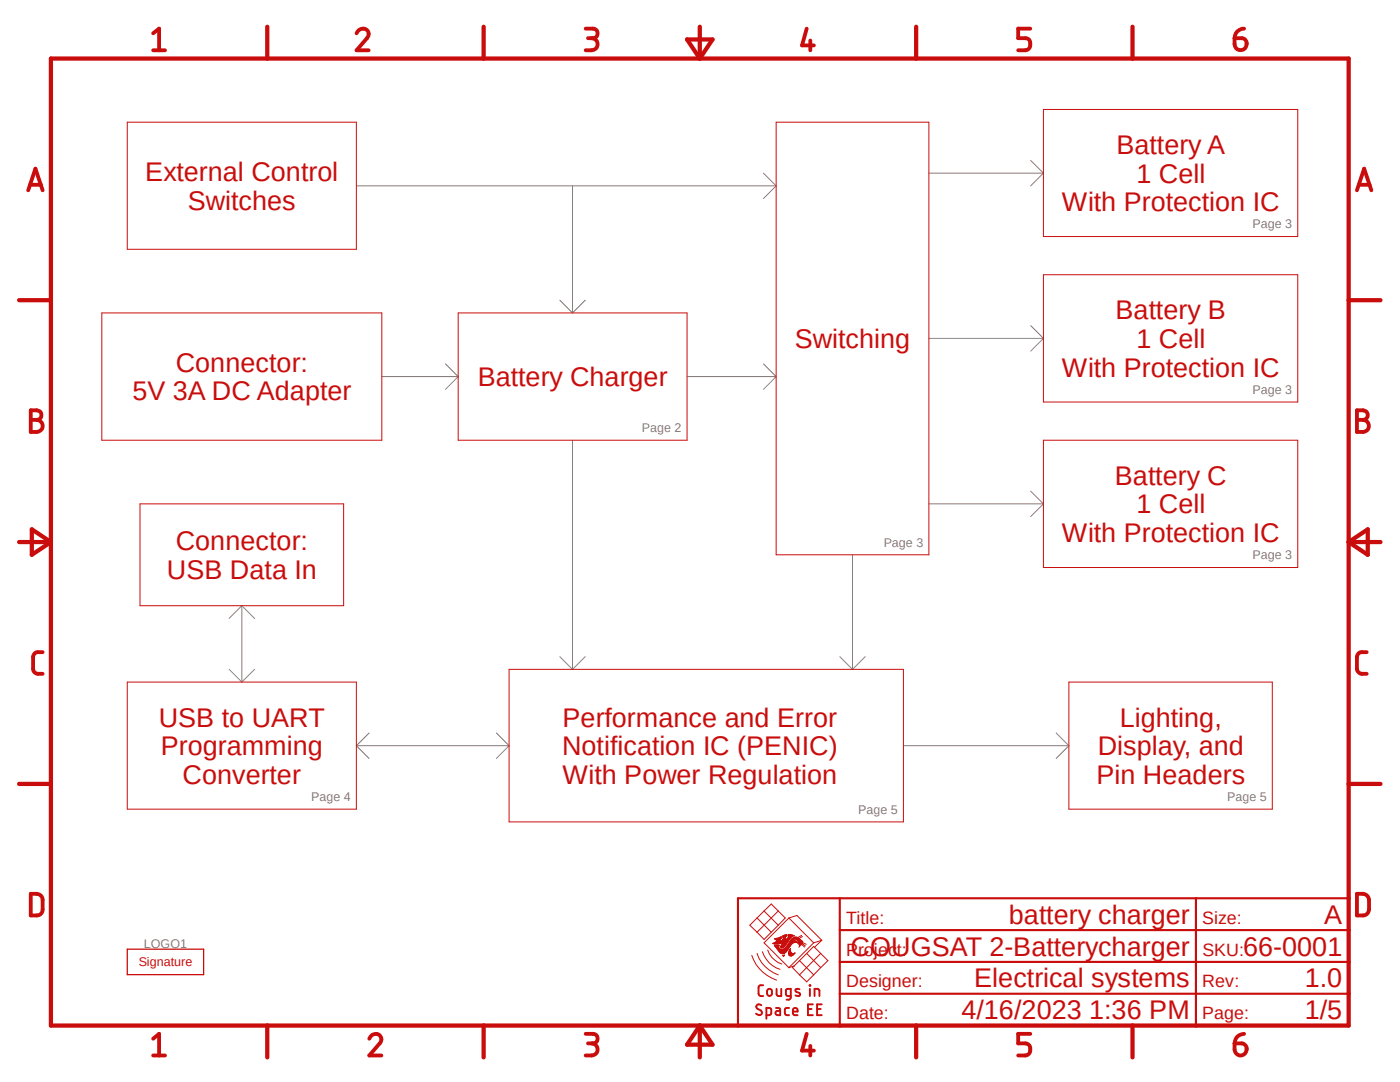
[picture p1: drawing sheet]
<svg xmlns="http://www.w3.org/2000/svg" width="279mm" height="216mm" viewBox="0 0 279 216" stroke-linecap="round" stroke-linejoin="round" font-family="sans-serif">
<path d="M3.4 3.1l272.6 209.7M276 3.1l-272.6 209.7" fill="none" stroke="#fff" stroke-width=".2"/>
<g fill="none" stroke="#808080" stroke-width=".2">
<path d="M71.1 37.1h83.8M114.3 37.1v25.3M152.4 34.5l2.5 2.6M154.9 37.1l-2.5 2.5M185.4 34.5h22.8M205.7 32l2.5 2.5M208.2 34.5l-2.5 2.6M111.7 59.9l2.6 2.5M116.8 59.9l-2.5 2.5M76.2 75.1h15.2M88.9 72.6l2.5 2.5M91.4 75.1l-2.5 2.6"/>
<path d="M137.1 75.1h17.8M152.4 72.6l2.5 2.5M154.9 75.1l-2.5 2.6M185.4 67.5h22.8M205.7 65l2.5 2.5M208.2 67.5l-2.5 2.6M114.3 87.8v45.8M205.7 98l2.5 2.5M170.1 110.7v22.9M185.4 100.5h22.8M208.2 100.5l-2.5 2.6M45.7 133.6l2.6 2.5"/>
<path d="M48.3 120.9v15.2M48.3 120.9l-2.6 2.5M48.3 120.9l2.5 2.5M50.8 133.6l-2.5 2.5M111.7 131l2.6 2.6M116.8 131l-2.5 2.6M167.6 131l2.5 2.6M172.7 131l-2.6 2.6M71.1 148.8h30.5M71.1 148.8l2.6 2.5M73.7 146.3l-2.6 2.5M99.1 146.3l2.5 2.5"/>
<path d="M101.6 148.8l-2.5 2.5M180.3 148.8h33M210.8 146.3l2.5 2.5M213.3 148.8l-2.5 2.5"/>
</g>
<g fill="none" stroke="#c90d0c" stroke-width=".2">
<path d="M25.4 24.4h45.7v25.3h-45.7zM154.9 24.4h30.5v86.3h-30.5zM208.2 21.8h50.8v25.4h-50.8zM208.2 54.8h50.8v25.4h-50.8zM20.3 62.4h55.9v25.4h-55.9zM91.4 62.4h45.7v25.4h-45.7zM208.2 87.8h50.8v25.4h-50.8zM27.9 100.5h40.7v20.4h-40.7zM25.4 136.1h45.7v25.4h-45.7zM101.6 133.6h78.7v30.4h-78.7zM213.3 136.1h40.6v25.4h-40.6zM150 190.6a7.8 7.8 0 0 0 5 5"/>
<path d="M151.1 190.2a6.8 6.8 0 0 0 4.2 4.3M151.1 183.2l2.8 2.8M152.1 189.9a5.5 5.5 0 0 0 3.6 3.5M152.5 181.8l1.4-1.4 2.8 2.8-1.4 1.4M152.5 181.8l-2.9 2.8 1.5 1.4M152.5 181.8l2.8 2.8M153.2 189.6a4.4 4.4 0 0 0 2.8 2.8M154.2 188.3l1.1 .1 .9-.3-.1 .2M154.2 188.3h1.5M154.4 188.2h1.6M154.5 188.3h.9M154.6 188.1h2.5"/>
<path d="M154.6 188.8h.8M154.7 188.8h.6M154.7 187.4h1M154.8 188l-.6 .3M154.8 188.9h.4M154.8 188h2.3M154.8 187.5h.9M154.9 189h.4M154.9 189.1h.5M154.9 187.9h2.3M154.9 187.9l-.1 .1M155 187.6h.7"/>
<path d="M155 189.2h.4M155 187.8h.6M155.1 189.3h.5M155.1 189.4h.6M155.1 187.7h.6M155.1 187.2h.8M155.2 187.7l-.3 .2M155.2 187.7h.5M155.2 189.5h2M155.2 189.6h1.9M155.3 188.7l.2-.1-.3 .3a.82 .82 0 0 0 1.4 .3M155.3 184.6l-2.8 2.9-1.4-1.5"/>
<path d="M155.3 181.8l-4.2 4.2M155.3 189.7h1.8M155.4 189.7h1.6M155.4 187.2h.5M155.4 189.8h1.6M155.5 189.9h1.4M155.5 188.7h-.9l.9 1.2M155.5 189.9l.3 .3M155.6 190h1.2M155.6 187.1l.3-.2 .1 .3-.3 .1M155.6 187.1l-1 .2M155.6 187h.3"/>
<path d="M155.7 190.1h1M155.7 187.7l-.1 .2 .4-.2M155.7 188.9h.8M155.7 187.3v.4M155.7 187.3h-1.1l.6 .4M155.7 189h.6M155.7 187.8h1.6M155.8 190.2h.8M155.8 188.8h.7M155.8 186.9h.1M155.8 188.8h.8M155.9 190.2h.6"/>
<path d="M155.9 189.1h.3M155.9 188.7h.8M156 188.6h.8M156 187.7h1.3M156 188.5l-.3 .5a.6 .6 0 0 0 .9-.2M156 188.5h.8M156 187.7h1.4M156.1 188.4h.8M156.1 188.3l-.1 .2M156.1 188.3h.8M156.1 187.6h1.3M156.2 190.6h.3l-.1 .2z"/>
<path d="M156.2 188.3h.8M156.2 190.7h.3M156.2 186.8h.7M156.2 188.2h.9M156.2 187.5h.6M156.3 187.1l.1-.1-.1 .4M156.3 187.4h.4M156.3 187h.5M156.3 186.9h.5M156.3 190.8h.1M156.3 187.4l-.3 .3M156.3 187.3h.5"/>
<path d="M156.3 187.2h.5M156.3 186.7h.7M156.4 189.4h.9M156.4 187.2h.4M156.5 190.6h.1M156.5 189.3h.9M156.5 186.6h.5M156.6 189.2h.8M156.7 189.1h.8M156.8 189h.7M156.8 186.5h.2M156.9 188.9h.7"/>
<path d="M156.9 187.5h.6M156.9 186.8l-.1 .1M157 186.5l-.1 .3M157 186.5l-.8 .2 .1 .4M157 188.8h.6M157 187.4h.5M157 188.8h.7M157.1 188.2l-.5 .6M157.1 187.3h.5M157.1 188.7h.7M157.1 188.6h.7M157.1 189.6l-.4 .5a.7 .7 0 0 1-.9 .1"/>
<path d="M157.2 187.2h.5M157.2 188.5h.7M157.3 188.4h.6M157.3 187.2h.5M157.3 186.7h1.2M157.3 186.6h.9M157.3 189.4l-.2 .2M157.3 188.3h.7M157.3 187h.6M157.4 190.3h1.1M157.4 190.2h.5M157.4 186.9h.6"/>
<path d="M157.4 190.1v.2l.2 .4M157.4 190.4h1M157.4 190.1h.5M157.4 190h.4M157.4 188.3h.7M157.4 186.9h.7M157.4 183.2l5 4.9M157.4 183.2l-4.9 4.9 5 5M157.4 183.2l1.6-.5 5 4.9M157.4 190.5h.9M157.4 189.9h.4M157.4 186.8l-.2 .4-.4 .4v-.7"/>
<path d="M157.4 188.2h.8M157.5 190.6h.7M157.5 189.7l-.1 .4M157.5 189.8h.2M157.5 189.7h.2M157.5 188.1h1M157.5 188h1.6M157.6 189.6h.1M157.6 190.7h.5M157.6 186.5h.3M157.6 187.9h1.4M157.6 189.5h.1"/>
<path d="M157.6 187.8h1.3M157.7 189.6v.2M157.7 189.4h.1M157.7 187.7h1M157.7 187.7l-.6 1-.5 .5M157.7 189.3v.1M157.7 189.4v.2M157.7 189.8l.2 .3M157.7 189.3l-.2 .4M157.7 189.3l.1 .1M157.8 187.7h.3M157.8 187.6h.4"/>
<path d="M157.8 187.6l-.1 .1M157.9 190.1v.1M157.9 186.5l.6 .2M157.9 186.5h-.6v.3h.9M157.9 187.5h.4M157.9 190.2h.2M157.9 187.4h.6M158 186.9l-.9 1.3M158.1 187.3h1.4M158.2 187.2h1.2M158.2 187.2l-.4 .4M158.2 187.2l.4-.2h.4l.4 .2"/>
<path d="M158.2 190.6l-.2 .2-.4-.1M158.3 187.2h1M158.5 190.2h.1M158.5 187h.6M158.5 188.1h.8M158.5 188.1a2.49 2.49 0 0 0-1.2 1.3M158.5 186.7l-.5 .2M158.6 190.2h.1M158.7 190.2l-.4 .1-.9-.1M158.7 190.2l-.5 .4M158.7 187.4h.9M158.7 187.7l.6 .4"/>
<path d="M159 187.5h.7M159 187.5l.3 .3M159 187.5l-.6-.1-.4 .3h.7M159 187.6h.8M159.1 188.1h.1M159.1 187.7h.8M159.2 187.7h.8M159.3 188.2h.8M159.3 188.2l.1 .1M159.3 188.1v.1M159.3 187.8h.8M159.3 187.8l.1 .4-.1-.1"/>
<path d="M159.3 188.3h.8l.6 .5M159.3 187.9h.9M159.4 188.1h.7l.8 .3M159.4 188h.8M159.4 187.2l.3 .3M159.4 188.3h.6M159.4 188.3l.1 .2M159.5 188.4h.5l.6 .6M159.5 188.5h.4M159.5 188.5l.1 .3M159.6 194.5l1.4 1.4 1.4-1.4M159.6 191.7l2.8 2.8"/>
<path d="M159.6 188.8l-.2 .2M159.6 188.7h.1M159.6 188.6h.1M159.6 188.8h.1M159.7 187.5l.3 .2M160 186.6l-.8 .5M160 187.7l.2 .2M160.1 188.2l-.5 .6M160.1 186.9l-.6 .4M160.2 187.9v.1M160.2 188l-.1 .2M161 190.2l2.8 2.9"/>
<path d="M162.4 188.1l-5 5 1.1-.4M163.8 193.1l1.4-1.4-2.8-2.9-4.2 4.3 1.4 1.4M163.8 193.1l-1.4 1.4M163.8 190.2l-4.2 4.3M164 187.6l-1.6 .5M164 187.6l-1.4 1.4"/>
</g>
<g fill="none" stroke="#c90d0c" stroke-width=".85">
<path d="M10.2 11.7h259v192.9h-259zM53.3 5.3v6.4M96.5 5.3v6.4M137.1 7.9h5.1l-2.5 3.8zM139.7 5.3v6.4M182.8 5.3v6.4M226 5.3v6.4M3.8 59.9h6.4M269.2 59.9h6.3M3.8 108.2h6.4M6.3 105.6l3.9 2.6-3.9 2.5zM269.2 108.2h6.3"/>
<path d="M269.2 108.2l3.8-2.6v5.1zM3.8 156.4h6.4M269.2 156.4h6.3M53.3 204.6v6.4M96.5 204.6v6.4M139.7 204.6v6.4M139.7 204.6l2.5 3.8h-5.1zM182.8 204.6v6.4M226 204.6v6.4"/>
</g>
<g fill="none" stroke="#c90d0c" stroke-width=".76">
<path d="M30.6 6.6l1.1-.9v4.3M30.6 10h2.3M71.2 6.6a1.19 1.19 0 0 1 1.5-.9 1.19 1.19 0 0 1 .7 1.7l-2.2 2.6h2.4M116.9 5.7h1.4a.95 .95 0 0 1 1 1 .95 .95 0 0 1-1 .9h-1M118.1 7.6a1.21 1.21 0 0 1 1.2 1.2 1.21 1.21 0 0 1-1.2 1.2h-1.2M161 5.7l-.9 3.4h2.3M161.7 8.1v1.9M205.6 5.7h-2.4v1.9h1.4a1.23 1.23 0 0 1 1 1.2 1.23 1.23 0 0 1-1 1.2h-1.4M246.4 7.6h1.4a1.2 1.2 0 0 1 1 1.4 1.2 1.2 0 0 1-1.3 1 1.2 1.2 0 0 1-1.1-1.2zM248.3 5.7a1.88 1.88 0 0 0-1.9 1.9M5.6 38l1.5-4.3 1.4 4.3M6 36.9h2.2"/>
<path d="M270.8 38l1.4-4.3 1.5 4.3M271.2 36.9h2.1M6.1 81.9h1.2a.95 .95 0 0 1 1 .9 .95 .95 0 0 1-1 1 1.21 1.21 0 0 1 1.2 1.2 1.21 1.21 0 0 1-1.2 1.2h-1.2zM6.1 83.8h1.2M270.8 81.9h1.2a.95 .95 0 0 1 1 .9 .95 .95 0 0 1-1 1 1.21 1.21 0 0 1 1.2 1.2 1.21 1.21 0 0 1-1.2 1.2h-1.2zM270.8 83.8h1.2M8.5 130.1h-.9a.94 .94 0 0 0-1 1v2.4a.97 .97 0 0 0 1 1h.9M272.8 130.1h-1a.94 .94 0 0 0-1 1v2.4a1.07 1.07 0 0 0 1 1h1M6.1 178.4a2.07 2.07 0 0 1 2.2 .5l.2 .7v1.9a1.13 1.13 0 0 1-1.2 1.2h-1.2zM270.8 178.4h1.2a1.28 1.28 0 0 1 1.2 1.2v1.9a1.21 1.21 0 0 1-1.2 1.2h-1.2zM30.6 207.3l1.1-1v4.3M30.6 210.6h2.3"/>
<path d="M73.7 207.3a1.2 1.2 0 0 1 1.6-1 1.2 1.2 0 0 1 .6 1.7l-2.2 2.6h2.4M116.9 206.3h1.4a.95 .95 0 0 1 1 .9 .95 .95 0 0 1-1 1h-1M118.1 208.2a1.21 1.21 0 0 1 1.2 1.2 1.21 1.21 0 0 1-1.2 1.2h-1.2M161 206.3l-.9 3.3h2.3M161.7 208.7v1.9M205.6 206.3h-2.4v1.9h1.4a1.23 1.23 0 0 1 1 1.2 1.23 1.23 0 0 1-1 1.2h-1.4M246.4 208.2h1.4a1.2 1.2 0 0 1 1 1.3 1.2 1.2 0 0 1-1.3 1.1 1.2 1.2 0 0 1-1.1-1.2zM248.3 206.3a1.88 1.88 0 0 0-1.9 1.9"/>
</g>
<path d="M167.6 179.2v25.4M238.7 179.2v25.4M269.2 179.2h-121.9v25.4M167.6 198.3h101.6M167.6 191.9h101.6M167.6 185.6h101.6" fill="none" stroke="#c90d0c" stroke-width=".42"/>
<g fill="none" stroke="#c90d0c" stroke-width=".38">
<path d="M152.3 196.6h-.7l-.2 .5v1.4l.4 .3h.5M153.2 197.5a.49 .49 0 0 1 .5-.2 .49 .49 0 0 1 .4 .5v.4a.49 .49 0 0 1-.5 .6 .49 .49 0 0 1-.5-.6zM155 197.3v1.1l.3 .4h.6v-1.5M157.8 198.8h-.6l-.3-.3-.1-.8 .2-.3 .8-.1v1.8l-.4 .4h-.4M159.6 197.4a.48 .48 0 0 0-.6-.1 .48 .48 0 0 0-.3 .4l1 .6-.1 .4-.2 .1-.7-.2M161.6 196.6l.1 .1zM161.6 197.3v1.5M162.6 198.8v-1.5h.6l.2 .2 .1 1.3M151.9 200.6a.53 .53 0 0 0-.8-.1 .53 .53 0 0 0 .1 .8l.6 .3a.55 .55 0 0 1 .1 .9 .55 .55 0 0 1-.8-.1l-.2-.1M153 202.6h.5l.4-.2v-.9l-.2-.3-.7-.1v2.2M154.9 201.1l.6 .1 .2 .3v1.1h-.5a.42 .42 0 0 1-.5-.5 .42 .42 0 0 1 .5-.4h.5M157.5 201.1l-.7 .1-.2 .3 .1 .9 .3 .2h.5"/>
<path d="M158.2 201.8h1a.5 .5 0 0 0-.3-.7 .5 .5 0 0 0-.7 .5l.1 .8 .3 .2h.6M161.2 201.3h.8M162.2 200.4h-1v2.2h1M163.1 201.3h.7M164 200.4h-.9v2.2h.9"/>
</g>
<path d="M25.4 189.4h15.2v5.1h-15.2z" fill="none" stroke="#c90d0c" stroke-width=".25"/>
<g font-size="5.4" fill="#c90d0c">
<text x="222.8" y="30.7">Battery A</text>
<text x="29" y="36.1">External Control</text>
<text x="37.5" y="41.8">Switches</text>
<text x="226.8" y="36.4">1 Cell</text>
<text x="211.9" y="42.2">With Protection IC</text>
<text x="222.6" y="63.7">Battery B</text>
<text x="158.6" y="69.4">Switching</text>
<text x="226.8" y="69.4">1 Cell</text>
<text x="35.1" y="74.2">Connector:</text>
<text x="95.3" y="77">Battery Charger</text>
<text x="211.9" y="75.1">With Protection IC</text>
<text x="26.4" y="79.9">5V 3A DC Adapter</text>
<text x="222.5" y="96.7">Battery C</text>
<text x="226.8" y="102.4">1 Cell</text>
<text x="35.1" y="109.7">Connector:</text>
<text x="211.9" y="108.2">With Protection IC</text>
<text x="33.3" y="115.4">USB Data In</text>
<text x="31.7" y="145">USB to UART</text>
<text x="112.3" y="145">Performance and Error</text>
<text x="223.5" y="145">Lighting,</text>
<text x="32.1" y="150.7">Programming</text>
<text x="112.2" y="150.7">Notification IC (PENIC)</text>
<text x="219.1" y="150.7">Display, and</text>
<text x="36.4" y="156.4">Converter</text>
<text x="112.2" y="156.4">With Power Regulation</text>
<text x="218.8" y="156.4">Pin Headers</text>
<text x="201.3" y="184.3">battery charger</text>
<text x="264.3" y="184.3">A</text>
<text x="169.8" y="190.7">COUGSAT 2-Batterycharger</text>
<text x="248.1" y="190.7">66-0001</text>
<text x="194.4" y="197">Electrical systems</text>
<text x="260.4" y="197">1.0</text>
<text x="191.9" y="203.4">4/16/2023 1:36 PM</text>
<text x="260.4" y="203.4">1/5</text>
</g>
<g font-size="3.6" fill="#c90d0c">
<text x="168.9" y="184.3">Title:</text>
<text x="239.9" y="184.3">Size:</text>
<text x="168.9" y="190.7">Project:</text>
<text x="240" y="190.7">SKU:</text>
<text x="168.9" y="197">Designer:</text>
<text x="239.9" y="197">Rev:</text>
<text x="168.9" y="203.4">Date:</text>
<text x="239.9" y="203.4">Page:</text>
</g>
<g font-size="2.5" fill="#808080">
<text x="250" y="45.6">Page 3</text>
<text x="250" y="78.6">Page 3</text>
<text x="128.1" y="86.2">Page 2</text>
<text x="176.4" y="109.1">Page 3</text>
<text x="250" y="111.6">Page 3</text>
<text x="62.1" y="159.9">Page 4</text>
<text x="244.9" y="159.9">Page 5</text>
<text x="171.3" y="162.4">Page 5</text>
<text x="28.7" y="189.1">LOGO1</text>
</g>
<text font-size="2.5" fill="#c90d0c" x="27.7" y="192.8">Signature</text>
</svg>
